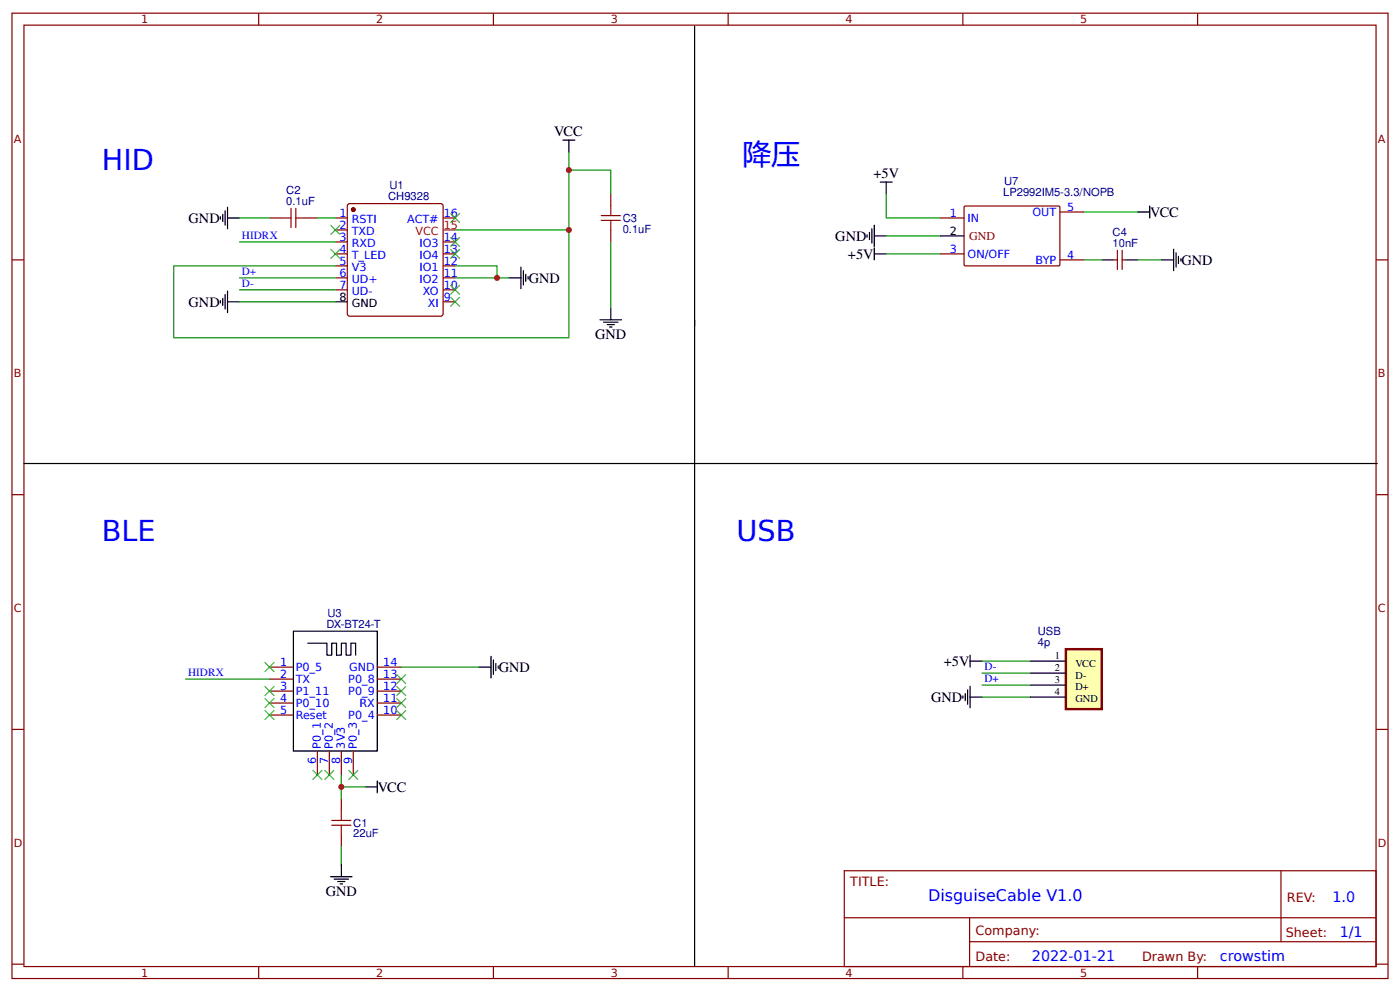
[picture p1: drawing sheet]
<svg xmlns="http://www.w3.org/2000/svg" width="309mm" height="219mm" viewBox="0 0 309 219" stroke-linecap="round" stroke-linejoin="round" font-family="sans-serif">
<g fill="none" stroke="#800" stroke-width=".26">
<path d="M2.6 2.9h304.1v213.3h-304.1zM5.3 5.6h298.7v207.9h-298.7zM57.1 2.9v2.7M109 2.9v2.7M160.9 2.9v2.7M212.7 2.9v2.7M264.6 2.9v2.7M2.6 57.4h2.7M74.1 48.2h2.6M74.1 50.8h2.6M74.1 53.4h2.6M74.1 56.1h2.6"/>
<path d="M74.1 58.7h2.6M77 45.1l20.4-.1 .4 .2 .1 24.1-.3 .5h-20.3l-.5-.2-.1-24.1zM97.9 48.2h2.6M97.9 53.4h2.6M97.9 56.1h2.6M97.9 58.7h2.6M207.7 48.2h5.3M207.7 56.1h5.3M213.1 45.5h20.9l.2 .3-.1 12.8-.2 .1h-20.8l-.1-.2v-12.7zM234.2 57.4h5.2M234.2 46.8h5.2M246.1 57.4h.8"/>
<path d="M246.9 55.3v4.2M247.9 57.4h.8M247.9 55.3v4.2M304 57.4h2.7M74.1 61.4h2.6M74.1 64h2.6M97.9 61.4h2.6M97.9 64h2.6M97.9 66.7h2.6M2.6 109.3h2.7M304 109.3h2.7M59.5 147.4h5.3"/>
<path d="M59.5 150h5.3M59.5 152.7h5.3M59.5 155.3h5.3M59.5 158h5.3M83.3 147.4h5.3M83.3 150h5.3M83.3 152.7h5.3M83.3 155.3h5.3M83.3 158h5.3M2.6 161.1h2.7M70.1 165.9v5.3M72.8 165.9v5.3"/>
<path d="M75.4 165.9v5.3M75.4 176.5v2.6M78.1 165.9v5.3M304 161.1h2.7M75.4 184.4v2.7M186.5 192.4h117.5v21.1h-117.5zM283 192.4v15.6M2.6 213h2.7M57.1 213.5v2.7M109 213.5v2.7M160.9 213.5v2.7M186.6 202.7h117.3"/>
<path d="M212.7 213.5v2.7M214.2 208h89.7M214.2 202.7v10.6M264.6 213.5v2.7M304 213h2.7"/>
</g>
<circle cx="78.1" cy="46.3" r=".4" fill="#800" stroke="#800" stroke-width=".26"/>
<g fill="none" stroke="#000" stroke-width=".26">
<path d="M153.5 5.8v207.7M124.4 31h2.6M125.7 31v2.6M115.1 59v4.8M115.6 59.8v3.2M191.6 51.9v.5M192.1 51.3v1.6M192.6 50.5v3.2M193.1 56.1h2.7M193.1 49.7v4.8M193.1 54.8v2.6M193.1 52.1h2.7"/>
<path d="M194.5 40.2h2.6M195.8 40.2v2.7M207.7 52.1h5.3M243.4 57.4h2.7M248.7 57.4h2.7M251.4 46.8h2.6M254 45.5v2.7M256.6 57.4h2.7M259.3 55v4.8M259.8 55.8v3.2M260.3 56.6v1.6M260.9 57.1v.6"/>
<path d="M48.7 66.4v.5M49.2 65.9v1.6M49.7 65.1v3.2M50.3 66.7h2.6M50.3 64.3v4.8M74.1 66.7h2.6M112.4 61.4h2.7M116.2 60.6v1.6M116.7 61.1v.5M5.3 102.4h299M64.8 139.4h18.5v26.5h-18.5zM68 142.1h4.2v2.6h1.1v-2.6h1v2.6h1.1v-2.6h1.1v2.6h1v-2.6h1.1v2.6"/>
<path d="M105.8 147.4h2.7M108.5 145v4.8M109 145.8v3.2M109.5 146.6v1.6M110.1 147.1v.5M212.7 153.7v.6M213.3 153.2v1.6M213.8 152.4v3.2M214.3 146h2.7M214.3 144.7v2.7M214.3 151.6v4.8M214.3 154h2.7"/>
<path d="M80.7 173.8h2.6M83.3 172.5v2.7M73 193.7h4.8M73.8 194.2h3.2M74.6 194.7h1.6M75.1 195.3h.6M75.4 191v2.7"/>
</g>
<path d="M97.9 50.8h2.6" fill="none" stroke="#f00" stroke-width=".26"/>
<path d="M75.4 179.1v2.1M73.3 181.2h4.2M73.3 182.3h4.2M75.4 182.3v2.1" fill="none" stroke="#a00000" stroke-width=".26"/>
<g fill="none" stroke="#080" stroke-width=".26">
<path d="M52.9 53.4h21.2M100.5 58.7h9.3v2.7M195.8 42.9v5.3h11.9M195.8 56.1h11.9M195.8 52.1h11.9M239.4 57.4h4M239.4 46.8h12M251.4 57.4h5.2M52.9 61.4h21.2M52.9 66.7h21.2M52.9 64h21.2M100.5 61.4h11.9"/>
<path d="M41 150h18.5M88.6 147.4h17.2M217 146h10.5M217 154h10.5M217 148.7h10.5M217 151.3h10.5M75.4 171.2v5.3M75.4 173.8h5.3M75.4 187.1v3.9"/>
</g>
<g fill="#000" stroke="#3c3" stroke-width=".26">
<path d="M73 49.7l2.1 2.2zM75.1 49.7l-2.1 2.2z"/>
<path d="M73 55l2.1 2.1zM73 57.1l2.1-2.1z"/>
<path d="M99.5 55l2.1 2.1zM101.6 55l-2.1 2.1z"/>
<path d="M99.5 52.4l2.1 2.1zM101.6 52.4l-2.1 2.1z"/>
<path d="M99.5 47.1l2.1 2.1zM101.6 47.1l-2.1 2.1z"/>
<path d="M99.5 65.6l2.1 2.1zM101.6 65.6l-2.1 2.1z"/>
<path d="M99.5 63l2.1 2.1zM101.6 63l-2.1 2.1z"/>
<path d="M58.5 146.3l2.1 2.1zM58.5 148.4l2.1-2.1z"/>
<path d="M58.5 151.6l2.1 2.1zM60.6 151.6l-2.1 2.1z"/>
<path d="M58.5 154.3l2.1 2.1zM58.5 156.4l2.1-2.1z"/>
<path d="M58.5 156.9l2.1 2.1zM60.6 156.9l-2.1 2.1z"/>
<path d="M87.6 154.3l2.1 2.1zM87.6 156.4l2.1-2.1z"/>
<path d="M87.6 149l2.1 2.1zM89.7 149l-2.1 2.1z"/>
<path d="M87.6 151.6l2.1 2.1zM89.7 151.6l-2.1 2.1z"/>
<path d="M87.6 156.9l2.1 2.1zM89.7 156.9l-2.1 2.1z"/>
<path d="M69.1 170.1l2.1 2.1zM69.1 172.2l2.1-2.1z"/>
<path d="M71.7 170.1l2.1 2.1zM71.7 172.2l2.1-2.1z"/>
<path d="M77 170.1l2.1 2.1zM77 172.2l2.1-2.1z"/>
</g>
<path d="M235.5 143.4h7.9v13.2h-7.9z" fill="#ffffb0" stroke="#800000" stroke-width=".53"/>
<g fill="none" stroke="#000" stroke-width=".26">
<path d="M48.7 47.9v.5M49.2 47.4v1.5M49.7 46.6v3.1M50.3 48.2h2.6M50.3 45.8v4.7M132.6 70.6h4.7M133.3 71.2h3.2M134.1 71.7h1.6M134.7 72.2h.5M134.9 68v2.6M227.5 146h8M227.5 148.7h8"/>
<path d="M227.5 151.3h8M227.5 154h8"/>
</g>
<path d="M62.2 48.2h2.1M64.3 46v4.3M65.4 48.2h2.1M65.4 46v4.3M132.8 47.6h4.3M132.8 48.7h4.3M134.9 45.5v2.1M134.9 48.7v2.1" fill="none" stroke="#a00000" stroke-width=".26"/>
<path d="M59.5 48.2h2.7M67.5 48.2h2.6M134.9 42.9v2.6M134.9 50.8v2.6" fill="none" stroke="#800" stroke-width=".26"/>
<path d="M125.7 33.6v17.2h-25.2M125.7 37.6h9.2v5.3M52.9 48.2h6.6M70.1 48.2h4M125.7 50.8v23.8h-87.3v-15.9h35.7M134.9 53.4v14.6" fill="none" stroke="#080" stroke-width=".26"/>
<g fill="#c00">
<circle cx="75.4" cy="173.8" r=".66"/>
<circle cx="109.8" cy="61.4" r=".66"/>
<circle cx="125.7" cy="50.8" r=".66"/>
<circle cx="125.7" cy="37.6" r=".66"/>
</g>
<g font-size="6.3" fill="#00f">
<text x="22.5" y="37.6">HID</text>
<text x="164" y="36.2">降压</text>
<text x="22.5" y="119.6">BLE</text>
<text x="162.7" y="119.6">USB</text>
</g>
<text font-size="3.5" fill="#00f" x="205.1" y="199">DisguiseCable V1.0</text>
<g font-size="3.2">
<text x="122.4" y="30.1">VCC</text>
<text x="193" y="39.4">+5V</text>
<text x="254.1" y="47.9">VCC</text>
<text x="41.7" y="49.2">GND</text>
<text x="184.5" y="53.2">GND</text>
<text x="187.3" y="57.1">+5V</text>
<text x="261" y="58.5">GND</text>
<text x="116.8" y="62.4">GND</text>
<text x="41.7" y="67.7">GND</text>
<text x="131.5" y="74.9">GND</text>
<text x="110.2" y="148.4">GND</text>
<text x="208.5" y="147.1">+5V</text>
<text x="205.7" y="155">GND</text>
<text x="83.5" y="174.9">VCC</text>
<text x="72" y="197.9">GND</text>
</g>
<g font-size="3.2" fill="#00f">
<text x="294.4" y="199.3">1.0</text>
<text x="296" y="207">1/1</text>
<text x="228" y="212.3">2022-01-21</text>
<text x="269.5" y="212.3">crowstim</text>
</g>
<g font-size="2.8" fill="#800">
<text x="187.9" y="195.8">TITLE:</text>
<text x="284.3" y="199.3">REV:</text>
<text x="215.5" y="206.4">Company:</text>
<text x="284.1" y="206.9">Sheet:</text>
<text x="215.5" y="212.2">Date:</text>
<text x="252.3" y="212.3">Drawn By:</text>
</g>
<text font-size="2.6" fill="#800" x="214.1" y="53">GND</text>
<g font-size="2.5" fill="#800">
<text x="31.2" y="5.2">1</text>
<text x="83.1" y="5.2">2</text>
<text x="134.9" y="5.2">3</text>
<text x="186.8" y="5.2">4</text>
<text x="238.7" y="5.2">5</text>
<text x="3" y="31.5">A</text>
<text x="304.4" y="31.5">A</text>
<text x="3" y="83.3">B</text>
<text x="304.4" y="83.3">B</text>
<text x="3" y="135.2">C</text>
<text x="304.4" y="135.2">C</text>
<text x="3" y="187.1">D</text>
<text x="304.4" y="187.1">D</text>
<text x="31.2" y="215.8">1</text>
<text x="83.1" y="215.8">2</text>
<text x="134.9" y="215.8">3</text>
<text x="186.8" y="215.8">4</text>
<text x="238.7" y="215.8">5</text>
</g>
<g font-size="2.5" fill="#000080">
<text x="86" y="41.8">U1</text>
<text x="221.8" y="40.8">U7</text>
<text x="63.2" y="45.2">0.1uF</text>
<text x="63.2" y="42.9">C2</text>
<text x="85.8" y="44.2">CH9328</text>
<text x="221.6" y="43.3">LP2992IM5-3.3/NOPB</text>
<text x="137.6" y="51.4">0.1uF</text>
<text x="137.6" y="49">C3</text>
<text x="245.8" y="52.1">C4</text>
<text x="245.8" y="54.5">10nF</text>
<text x="72.4" y="136.3">U3</text>
<text x="72.1" y="138.6">DX-BT24-T</text>
<text x="229.3" y="142.6">4p</text>
<text x="229.3" y="140.2">USB</text>
<text x="78.1" y="185">22uF</text>
<text x="78.1" y="182.6">C1</text>
</g>
<g font-size="2.5" fill="#00f">
<text x="75" y="47.9">1</text>
<text x="98" y="47.9">16</text>
<text x="209.8" y="47.9">1</text>
<text x="228.1" y="47.6">OUT</text>
<text x="235.7" y="46.6">5</text>
<text x="53.4" y="52.8">HIDRX</text>
<text x="75" y="50.5">2</text>
<text x="75" y="53.2">3</text>
<text x="77.7" y="49.2">RSTI</text>
<text x="77.7" y="51.9">TXD</text>
<text x="90" y="49.2">ACT#</text>
<text x="98" y="53.2">14</text>
<text x="213.8" y="48.9">IN</text>
<text x="75" y="55.8">4</text>
<text x="75" y="58.5">5</text>
<text x="77.7" y="54.5">RXD</text>
<text x="77.7" y="57.2">T_LED</text>
<text x="77.7" y="59.8">V3</text>
<text x="92.7" y="59.8">IO1</text>
<text x="92.7" y="57.2">IO4</text>
<text x="92.7" y="54.5">IO3</text>
<text x="98" y="58.5">12</text>
<text x="98" y="55.8">13</text>
<text x="209.8" y="55.8">3</text>
<text x="213.8" y="56.9">ON/OFF</text>
<text x="228.8" y="58.2">BYP</text>
<text x="235.7" y="57.2">4</text>
<text x="53.4" y="60.7">D+</text>
<text x="53.4" y="63.4">D-</text>
<text x="75" y="61.1">6</text>
<text x="75" y="63.8">7</text>
<text x="77.7" y="62.4">UD+</text>
<text x="77.7" y="65.1">UD-</text>
<text x="92.7" y="62.4">IO2</text>
<text x="93.4" y="65.1">XO</text>
<text x="98" y="63.8">10</text>
<text x="98" y="61.1">11</text>
<text x="94.5" y="67.7">XI</text>
<text x="98" y="66.4">9</text>
<text x="41.5" y="149.4">HIDRX</text>
<text x="61.9" y="147.1">1</text>
<text x="61.9" y="149.8">2</text>
<text x="65.4" y="148.2">P0_5</text>
<text x="77.2" y="148.2">GND</text>
<text x="84.7" y="149.8">13</text>
<text x="84.7" y="147.1">14</text>
<text x="217.5" y="148">D-</text>
<text x="61.9" y="152.4">3</text>
<text x="61.9" y="155">4</text>
<text x="65.4" y="150.8">TX</text>
<text x="65.4" y="153.5">P1_11</text>
<text x="76.9" y="153.5">P0_9</text>
<text x="76.9" y="150.8">P0_8</text>
<text x="84.7" y="155">11</text>
<text x="84.7" y="152.4">12</text>
<text x="217.5" y="150.7">D+</text>
<text x="61.9" y="157.7">5</text>
<text x="65.4" y="156.1">P0_10</text>
<text x="65.4" y="158.8">Reset</text>
<text x="76.9" y="158.8">P0_4</text>
<text x="79.4" y="156.1">RX</text>
<text x="84.7" y="157.7">10</text>
<text x="70.9" y="165.4" transform="rotate(-90 70.9 165.4)">P0_1</text>
<text x="73.6" y="165.4" transform="rotate(-90 73.6 165.4)">P0_2</text>
<text x="76.2" y="165.4" transform="rotate(-90 76.2 165.4)">3V3</text>
<text x="78.8" y="165.4" transform="rotate(-90 78.8 165.4)">P0_3</text>
<text x="69.8" y="168.8" transform="rotate(-90 69.8 168.8)">6</text>
<text x="72.5" y="168.8" transform="rotate(-90 72.5 168.8)">7</text>
<text x="75.1" y="168.8" transform="rotate(-90 75.1 168.8)">8</text>
<text x="77.8" y="168.8" transform="rotate(-90 77.8 168.8)">9</text>
</g>
<g font-size="2.5" fill="#f00">
<text x="91.8" y="51.9">VCC</text>
<text x="98" y="50.5">15</text>
</g>
<g font-size="2.5">
<text x="209.8" y="51.9">2</text>
<text x="75" y="66.4">8</text>
<text x="77.7" y="67.7">GND</text>
</g>
<g font-size="2.3">
<text x="233" y="145.5">1</text>
<text x="233" y="148.2">2</text>
<text x="237.6" y="147.2">VCC</text>
<text x="237.6" y="149.9">D-</text>
<text x="233" y="150.8">3</text>
<text x="233" y="153.5">4</text>
<text x="237.6" y="152.5">D+</text>
<text x="237.6" y="155.2">GND</text>
</g>
</svg>
